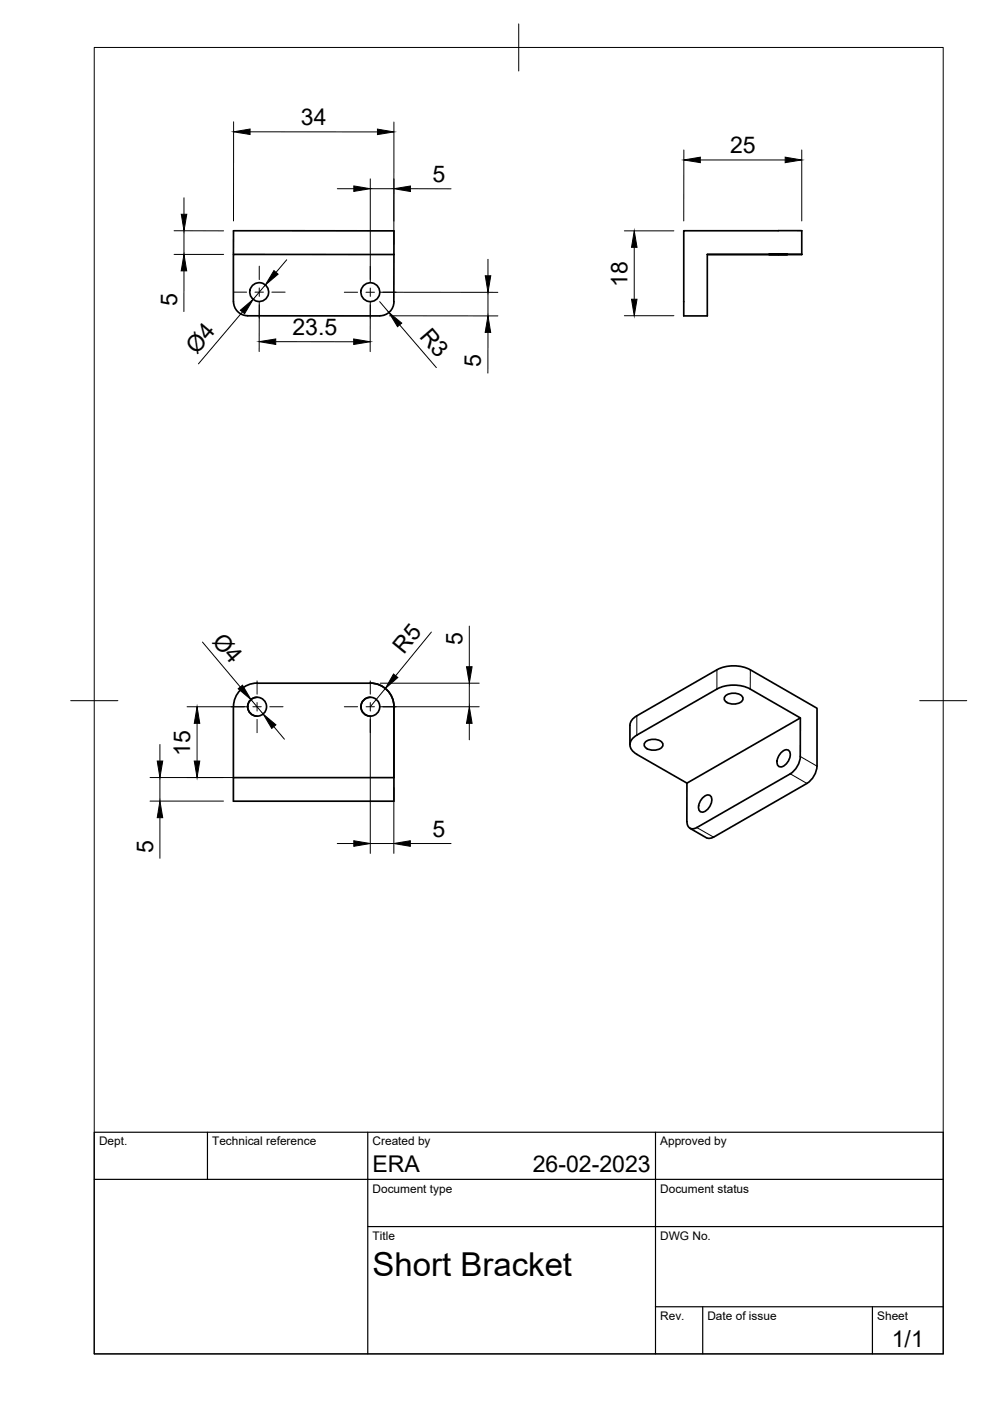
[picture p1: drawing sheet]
<svg xmlns="http://www.w3.org/2000/svg" width="210mm" height="297mm" viewBox="0 0 210 297" stroke-linecap="round" stroke-linejoin="round" font-family="sans-serif">
<!-- layer: Visible -->
<g fill="none" stroke="#000" stroke-width=".36">
<path d="M49.5 53.9v-5h34v15.1M83.5 54l-34-.1v10.1M145 48.9h25v5.1l-20-.1v13.1h-5zM163 54h4zM163 53.9h4zM165 53.9h5M49.5 63.9a2.99 2.99 0 0 0 3 3l28 .1M83.5 64a2.99 2.99 0 0 1-3 3M54.5 144.9h24M54.5 147.8a2 2 0 0 0-2 2 2 2 0 0 0 2 2M54.5 144.8a5 5 0 0 0-5 5v20.1h34v-20.1M78.5 144.8a5 5 0 0 1 5 5"/>
<path d="M78.5 147.8a2 2 0 0 0-2 2 2 2 0 0 0 2 2M83.5 149.8v15.1h-34M133.6 153.8a2.38 2.38 0 0 1 1.4-2l17-9.8a7.9 7.9 0 0 1 7.1 0l14.1 8.2v12.2M133.6 153.8v4.1M135 155.9l17-9.8a7.8 7.8 0 0 1 7.1 0l10.6 6.1-24.1 13.8M135 155.9a2.14 2.14 0 0 0-1.4 2 2.14 2.14 0 0 0 1.4 2l10.6 6.1M136.8 157.4a2.63 2.63 0 0 1 3.7 .3 1.63 1.63 0 0 1-1.9 1.4 1.63 1.63 0 0 1-2-1.4zM153.8 147.6a2.63 2.63 0 0 1 3.7 .3 1.63 1.63 0 0 1-2 1.4 1.63 1.63 0 0 1-1.9-1.4zM165.7 159.5a1.13 1.13 0 0 1 1.7-.2 2.66 2.66 0 0 1-1.9 3.3 1.41 1.41 0 0 1-.4-2.3zM169.7 152.2v8.2a4.7 4.7 0 0 1-2.1 3.7l-19.9 11.4M145.6 166v8.2M145.7 174.2a1.29 1.29 0 0 0 .6 1.4 1.29 1.29 0 0 0 1.5-.2"/>
<path d="M149 169.1a1.13 1.13 0 0 1 1.8-.2 2.66 2.66 0 0 1-2 3.3 1.41 1.41 0 0 1-.4-2.3zM171.1 166.1l-19.8 11.4a1.49 1.49 0 0 1-1.5 .1l-3.5-2M173.2 162.4a4.7 4.7 0 0 1-2.1 3.7"/>
<circle cx="55" cy="61.9" r="2"/>
<circle cx="78.5" cy="62" r="2"/>
<circle cx="54.5" cy="149.8" r="2"/>
<circle cx="78.5" cy="149.8" r="2"/>
</g>
<!-- layer: Visible Narrow -->
<path d="M135 151.8v4.1M152 142v4.1M159.1 142v4.1M147.7 175.5l3.6 2M167.6 164.1l3.5 2M169.7 160.4l3.5 2" fill="none" stroke="#000" stroke-width=".21"/>
<!-- layer: BORDER -->
<path d="M20 10.1h180v276.9h-180zM110 5.1v10M15 148.6h10M195 148.6h10" fill="none" stroke="#000" stroke-width=".21"/>
<!-- layer: TITLEBLOCK -->
<path d="M20 240.1h180v46.9h-180zM20 250h180M44 240.1v9.9M78 240.1v46.9M139 240.1v46.9M78 260.1h122M139 277.1h61M149 277.1v9.9M185 277.1v9.9" fill="none" stroke="#000" stroke-width=".25"/>
<!-- layer: FD_Dimensions -->
<g fill="none" stroke="#000" stroke-width=".21">
<path d="M49.5 25.8v21M53 27.9l27 .1M78.5 37.9v22M83.5 25.9v26M145 31.8v15M148.5 33.9h18M170 31.8v15M36.9 48.9h10.5M36.9 53.9h10.5M39 41.9v3.5M39 48.9v5M39 57.4v8.6"/>
<path d="M60.8 55.1l-2.3 2.6M71.5 40h3.5M78.5 40h5M87 40h8.6M103.5 55v3.5M132.4 48.9h10.5M134.5 52.4v11M51.4 66.1l-9.3 11M55 64l-.1 10.5M56.3 60.4l-2.6 3.1M58.5 72.4l16.5 .1M78.5 64.1v10.5"/>
<path d="M80.5 64l1.9 2.2M80.6 62h25M82.6 67h23M84.7 68.9l7.8 9M103.5 62v5M103.5 70.5l-.1 8.6M132.4 66.9h10.5M42.9 136.1l8 9.6M91.5 134l-7.6 9.3M99.5 132.7v8.7M33.9 157.8v3.6M39.7 149.8h12.7"/>
<path d="M41.8 153.4v8M53.2 148.3l2.6 3.1M58.1 154.1l2.2 2.6M78.5 152v28.9M80.6 149.8h21M80.6 144.9h21M81.7 146l-3.2 3.8M99.5 144.9v4.9M99.5 153.4v3.5M31.8 164.9h18.6M31.8 169.8h15.6M33.9 164.9v4.9"/>
<path d="M33.9 173.4v8.6M71.5 178.8h3.5M78.5 178.8h5M83.5 166.9v14M87 178.8h8.6"/>
</g>
<g fill="#000" stroke="#000" stroke-width=".21">
<path d="M49.5 27.9l3.5-.5v1.1zM75 39.4l3.5 .6-3.5 .6zM80 27.4l3.5 .6-3.5 .5zM83.5 40l3.5-.6v1.2zM145 33.9l3.5-.6v1.2zM166.5 33.3l3.5 .6-3.5 .6zM39 53.9l.6 3.5h-1.2zM38.4 45.4h1.2l-.6 3.5zM58.1 57.4l.9 .7-2.7 2.3zM102.9 58.5h1.2l-.6 3.5zM134.5 48.9l.6 3.5h-1.2zM51 65.8l2.7-2.3-1.8 3z"/>
<path d="M54.9 72.4l3.6-.5v1.1zM75 71.9l3.5 .6-3.5 .5zM82.4 66.2l2.8 2.3-.9 .8zM103.5 67l.5 3.5h-1.1zM133.9 63.4h1.2l-.6 3.5zM41.8 149.8l.6 3.6h-1.2zM50.5 146l.9-.7 1.8 3zM55.8 151.4l2.7 2.3-.9 .7zM83.4 142.9l.9 .7-2.6 2.4zM99.5 149.8l.6 3.6h-1.2zM98.9 141.4h1.2l-.6 3.5zM33.3 161.4h1.2l-.6 3.5z"/>
<path d="M33.9 169.8l.6 3.6h-1.2zM41.2 161.4h1.2l-.6 3.5zM75 178.3l3.5 .5-3.5 .6zM83.5 178.8l3.5-.5v1.1z"/>
</g>
<!-- layer: Smart Centers -->
<g fill="none" stroke="#000" stroke-width=".21">
<path d="M55 56.4v2.9M78.5 56.5v2.8M49.5 61.9h2.8M54.1 61.9h1.8M55 61.1v1.7M55 64.6v2.8M57.6 61.9h2.9M73 62h2.8M77.6 62h1.8M78.5 61.1v1.8M78.5 64.6v2.9M81.2 62h2.8"/>
<path d="M49 149.8h2.8M53.6 149.8h1.8M54.5 144.4v2.8M54.5 149v1.8M54.5 152.5v2.8M57.2 149.8h2.8M73 149.8h2.8M77.6 149.8h1.8M78.5 144.4v2.8M78.5 149v1.8M78.5 152.5v2.8M81.2 149.8h2.8"/>
</g>
<text font-size="7" x="79" y="270.6">Short Bracket</text>
<g font-size="4.9">
<text x="63.8" y="26.5">34</text>
<text x="154.8" y="32.5">25</text>
<text x="91.7" y="38.6">5</text>
<text x="37.5" y="64.9" transform="rotate(-90 37.5 64.9)">5</text>
<text x="133" y="60.8" transform="rotate(-90 133 60.8)">18</text>
<text x="62" y="71">23.5</text>
<text x="88.8" y="71.4" transform="rotate(49 88.8 71.4)">R3</text>
<text x="41.7" y="75.2" transform="rotate(-50 41.7 75.2)">Ø4</text>
<text x="102" y="77.9" transform="rotate(-90 102 77.9)">5</text>
<text x="44.9" y="136" transform="rotate(50 44.9 136)">Ø4</text>
<text x="98" y="136.7" transform="rotate(-90 98 136.7)">5</text>
<text x="85.6" y="138.9" transform="rotate(-51 85.6 138.9)">R5</text>
<text x="40.3" y="160.2" transform="rotate(-90 40.3 160.2)">15</text>
<text x="91.7" y="177.4">5</text>
<text x="32.4" y="180.8" transform="rotate(-90 32.4 180.8)">5</text>
<text x="79" y="248.5">ERA</text>
<text x="113" y="248.5">26-02-2023</text>
<text x="189.1" y="285.7">1/1</text>
</g>
<g font-size="2.5">
<text x="21" y="242.9">Dept.</text>
<text x="45" y="242.9">Technical reference</text>
<text x="79" y="242.9">Created by</text>
<text x="140" y="242.9">Approved by</text>
<text x="79" y="252.8">Document type</text>
<text x="140" y="252.8">Document status</text>
<text x="79" y="262.9">Title</text>
<text x="140" y="262.9">DWG No.</text>
<text x="140" y="279.9">Rev.</text>
<text x="150" y="279.9">Date of issue</text>
<text x="186" y="279.9">Sheet</text>
</g>
</svg>
